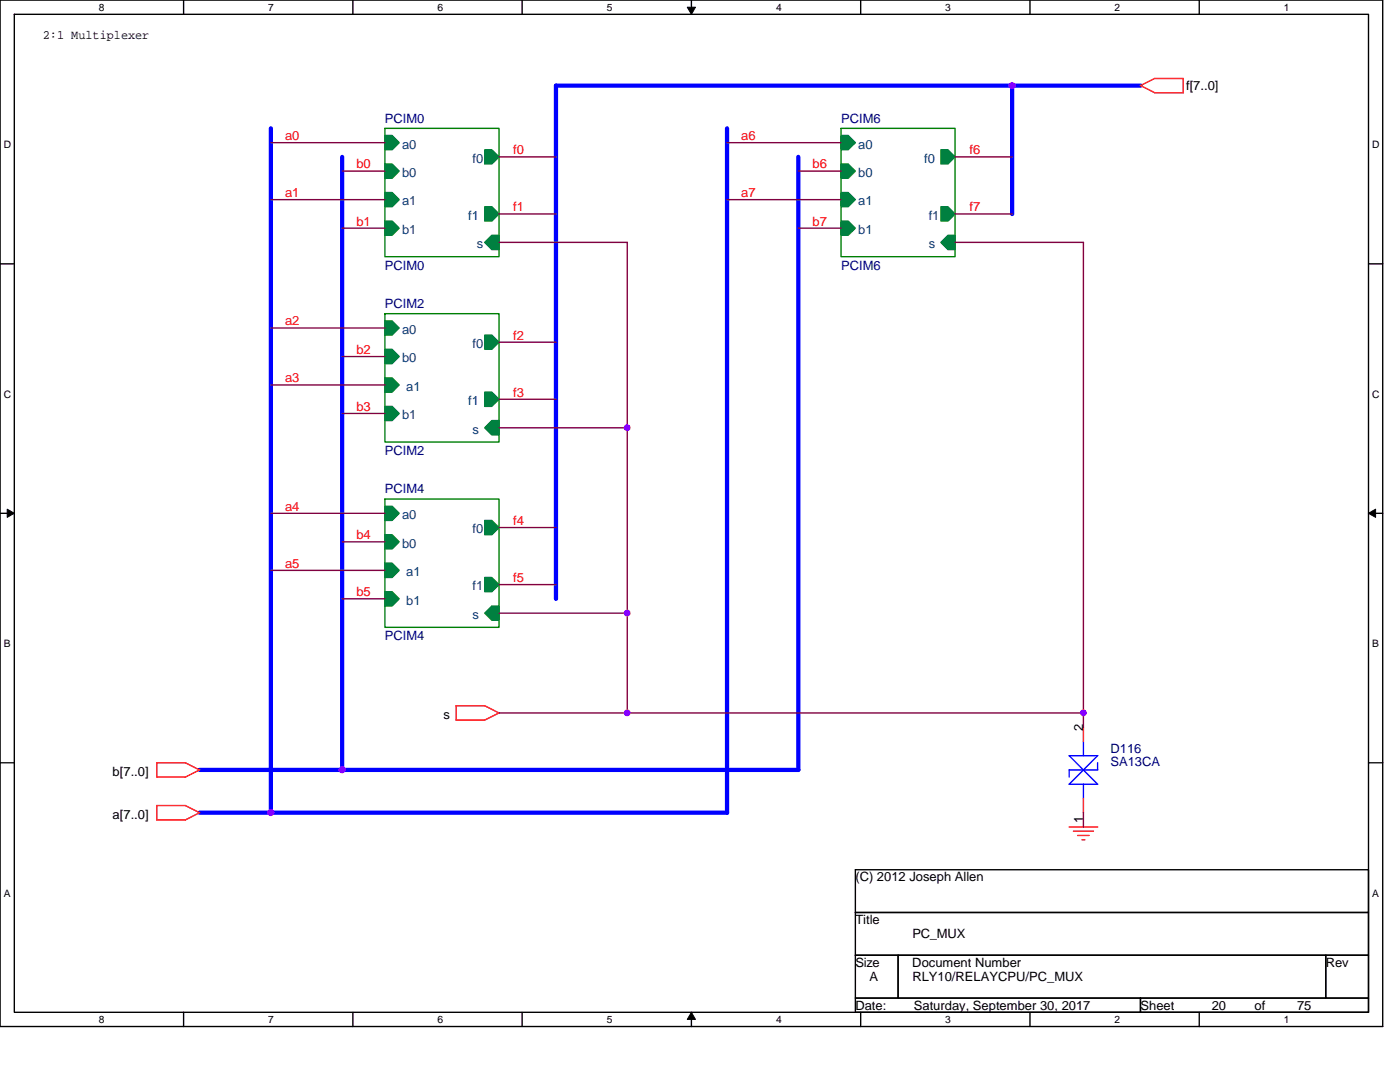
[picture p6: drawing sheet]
<svg xmlns="http://www.w3.org/2000/svg" width="279mm" height="216mm" viewBox="0 0 279 216" stroke-linecap="round" stroke-linejoin="round" font-family="sans-serif">
<path d="M0 0h275.9v204.8h-275.9zM2.9 2.9h270.2v199.1h-270.2z" fill="none" stroke="#000" stroke-width=".28"/>
<g fill="#fff">
<path d="M19.7 .3h1.2v2.3h-1.2z"/>
<path d="M19.7 202.3h1.2v2.3h-1.2z"/>
</g>
<path d="M36.6 0v2.9M36.6 202v2.8" fill="none" stroke="#000" stroke-width=".28"/>
<g fill="#fff">
<path d="M53.5 .3h1.2v2.3h-1.2z"/>
<path d="M53.5 202.3h1.2v2.3h-1.2z"/>
</g>
<path d="M70.4 0v2.9M70.4 202v2.8" fill="none" stroke="#000" stroke-width=".28"/>
<g fill="#fff">
<path d="M87.3 .3h1.2v2.3h-1.2z"/>
<path d="M87.3 202.3h1.2v2.3h-1.2z"/>
</g>
<path d="M104.2 0v2.9M104.2 202v2.8" fill="none" stroke="#000" stroke-width=".28"/>
<g fill="#fff">
<path d="M121.1 .3h1.1v2.3h-1.1z"/>
<path d="M121.1 202.3h1.1v2.3h-1.1z"/>
</g>
<path d="M138 0v2.9M138 202v2.8" fill="none" stroke="#000" stroke-width=".28"/>
<path d="M137.2 1.4h1.6l-.8 1.5zM138 202l.8 1.4h-1.6z" fill="#000" stroke="#000" stroke-width=".2"/>
<g fill="#fff">
<path d="M154.9 .3h1.1v2.3h-1.1z"/>
<path d="M154.9 202.3h1.1v2.3h-1.1z"/>
</g>
<path d="M171.8 0v2.9M171.8 202v2.8" fill="none" stroke="#000" stroke-width=".28"/>
<g fill="#fff">
<path d="M188.7 .3h1.1v2.3h-1.1z"/>
<path d="M188.7 202.3h1.1v2.3h-1.1z"/>
</g>
<path d="M205.5 0v2.9M205.5 202v2.8" fill="none" stroke="#000" stroke-width=".28"/>
<g fill="#fff">
<path d="M222.4 .3h1.2v2.3h-1.2z"/>
<path d="M222.4 202.3h1.2v2.3h-1.2z"/>
</g>
<path d="M239.3 0v2.9M239.3 202v2.8" fill="none" stroke="#000" stroke-width=".28"/>
<g fill="#fff">
<path d="M256.2 .3h1.2v2.3h-1.2z"/>
<path d="M256.2 202.3h1.2v2.3h-1.2z"/>
<path d="M.7 27.7h1.5v2.3h-1.5z"/>
<path d="M273.8 27.7h1.5v2.3h-1.5z"/>
<path d="M.7 77.5h1.5v2.3h-1.5z"/>
<path d="M273.8 77.5h1.5v2.3h-1.5z"/>
</g>
<path d="M0 52.6h2.9M273.1 52.6h2.8" fill="none" stroke="#000" stroke-width=".28"/>
<g fill="#fff">
<path d="M.7 127.3h1.4v2.3h-1.4z"/>
<path d="M273.8 127.3h1.4v2.3h-1.4z"/>
</g>
<path d="M0 102.4h2.9M273.1 102.4h2.8" fill="none" stroke="#000" stroke-width=".28"/>
<path d="M1.4 101.6l1.5 .8-1.5 .8zM273.1 102.4l1.4-.8v1.6z" fill="#000" stroke="#000" stroke-width=".2"/>
<g fill="#fff">
<path d="M.7 177.1h1.4v2.3h-1.4z"/>
<path d="M273.8 177.1h1.4v2.3h-1.4z"/>
</g>
<path d="M0 152.2h2.9M273.1 152.2h2.8M170.7 173.5h102.4v8.6h-102.4zM170.7 182.1h102.4v8.5h-102.4zM170.7 190.6h8.5v8.6h-8.5zM170.7 199.2h56.9v2.8h-56.9zM179.2 190.6h85.4v8.6h-85.4zM227.6 199.2h45.5v2.8h-45.5zM264.6 190.6h8.5v8.6h-8.5z" fill="none" stroke="#000" stroke-width=".28"/>
<path d="M76.8 25.6h22.8v25.6h-22.8zM167.9 25.6h22.7v25.6h-22.7zM76.8 62.6h22.8v25.6h-22.8zM76.8 99.6h22.8v25.6h-22.8z" fill="none" stroke="#008000" stroke-width=".28"/>
<g fill="#008040" stroke="#008040" stroke-width=".28">
<path d="M76.8 27h1.5l1.4 1.5-1.4 1.4h-1.5z" fill-rule="evenodd"/>
<path d="M76.8 32.7h1.5l1.4 1.4-1.4 1.5h-1.5z" fill-rule="evenodd"/>
<path d="M76.8 44.1h1.5l1.4 1.4-1.4 1.4h-1.5z" fill-rule="evenodd"/>
<path d="M76.8 38.4h1.5l1.4 1.4-1.4 1.5h-1.5z" fill-rule="evenodd"/>
<path d="M96.7 29.9h1.4l1.5 1.4-1.5 1.4h-1.4z" fill-rule="evenodd"/>
<path d="M96.7 48.4l1.4-1.5h1.5v2.9h-1.5z" fill-rule="evenodd"/>
<path d="M96.7 41.3h1.4l1.5 1.4-1.5 1.4h-1.4z" fill-rule="evenodd"/>
<path d="M76.8 64h1.5l1.4 1.4-1.4 1.5h-1.5z" fill-rule="evenodd"/>
<path d="M76.8 69.7h1.5l1.4 1.4-1.4 1.5h-1.5z" fill-rule="evenodd"/>
<path d="M76.8 81.1h1.5l1.4 1.4-1.4 1.4h-1.5z" fill-rule="evenodd"/>
<path d="M76.8 75.4h1.5l1.4 1.4-1.4 1.5h-1.5z" fill-rule="evenodd"/>
<path d="M96.7 66.9h1.4l1.5 1.4-1.5 1.4h-1.4z" fill-rule="evenodd"/>
<path d="M98.1 83.9h1.5v2.9h-1.5l-1.4-1.4z" fill-rule="evenodd"/>
<path d="M96.7 78.3h1.4l1.5 1.4-1.5 1.4h-1.4z" fill-rule="evenodd"/>
<path d="M76.8 101h1.5l1.4 1.4-1.4 1.4h-1.5z" fill-rule="evenodd"/>
<path d="M76.8 106.7h1.5l1.4 1.4-1.4 1.4h-1.5z" fill-rule="evenodd"/>
<path d="M76.8 118.1h1.5l1.4 1.4-1.4 1.4h-1.5z" fill-rule="evenodd"/>
<path d="M76.8 112.4h1.5l1.4 1.4-1.4 1.4h-1.5z" fill-rule="evenodd"/>
<path d="M96.7 103.8h1.4l1.5 1.5-1.5 1.4h-1.4z" fill-rule="evenodd"/>
<path d="M96.7 122.3l1.4-1.4h1.5v2.9h-1.5z" fill-rule="evenodd"/>
<path d="M96.7 115.2h1.4l1.5 1.4-1.5 1.5h-1.4z" fill-rule="evenodd"/>
<path d="M167.9 27h1.4l1.4 1.5-1.4 1.4h-1.4z" fill-rule="evenodd"/>
<path d="M167.9 32.7h1.4l1.4 1.4-1.4 1.5h-1.4z" fill-rule="evenodd"/>
<path d="M167.9 44.1h1.4l1.4 1.4-1.4 1.4h-1.4z" fill-rule="evenodd"/>
<path d="M167.9 38.4h1.4l1.4 1.4-1.4 1.5h-1.4z" fill-rule="evenodd"/>
<path d="M187.8 29.9h1.4l1.4 1.4-1.4 1.4h-1.4z" fill-rule="evenodd"/>
<path d="M187.8 48.4l1.4-1.5h1.4v2.9h-1.4z" fill-rule="evenodd"/>
<path d="M187.8 41.3h1.4l1.4 1.4-1.4 1.4h-1.4z" fill-rule="evenodd"/>
</g>
<g fill="none" stroke="#f00" stroke-width=".28">
<path d="M227.6 17.1l2.8 1.4M227.6 17.1l2.9-1.5 5.7 .1-.1 2.8h-5.7M31.3 152.2v2.8h5.7M31.3 152.2h5.7l2.9 1.4M39.8 153.6l-2.8 1.5M91 143.7h5.7M99.6 142.3l-2.9 1.4M99.6 142.3l-2.8-1.5h-5.8v2.9M216.2 145.1v2.8M216.2 159.3v2.9M31.3 160.7h5.7l2.9 1.5M31.3 160.7v2.9h5.7"/>
<path d="M39.8 162.2l-2.8 1.4M213.4 165h5.7M214.2 165.9h4M215.1 166.7h2.3M215.9 167.6h.6"/>
</g>
<path d="M213.4 150.8h5.7M213.4 156.5h5.7M213.4 150.8l5.7 5.7M216.2 147.9v2.9M216.2 156.5v2.8M219.1 152.2v1.4M219.1 150.8l-5.7 5.7M219.1 153.6h-5.7v1.4" fill="none" stroke="#00f" stroke-width=".28"/>
<path d="M202 17.1v25.6M227.6 17.1h-116.6v102.4M54.1 25.6v136.6M68.3 31.3v122.3M145.1 25.6v136.6M159.3 31.3v122.3M39.8 153.6h119.5M39.8 162.2h105.3" fill="none" stroke="#00f" stroke-width=".85"/>
<g fill="none" stroke="#800040" stroke-width=".28">
<path d="M54.1 39.8h22.7M54.1 28.5h22.7M68.3 34.1h8.5M99.6 31.3h11.4M145.1 28.5h22.8M145.1 39.8h22.8M159.3 34.1h8.6M190.6 31.3h11.4M68.3 45.5h8.5M99.6 42.7h11.4M99.6 48.4h25.6v93.9M159.3 45.5h8.6"/>
<path d="M190.6 42.7h11.4M190.6 48.4h25.6v96.7M54.1 65.4h22.7M54.1 76.8h22.7M68.3 71.1h8.5M99.6 68.3h11.4M99.6 79.7h11.4M68.3 82.5h8.5M99.6 85.4h25.6M54.1 102.4h22.7M54.1 113.8h22.7M68.3 108.1h8.5"/>
<path d="M68.3 119.5h8.5M99.6 105.3h11.4M99.6 116.6h11.4M99.6 122.3h25.6M99.6 142.3h116.6M216.2 162.2v2.8"/>
</g>
<g fill="#f0f" stroke="#f0f" stroke-width=".28">
<circle cx="125.2" cy="142.2" r=".56"/>
<circle cx="125.2" cy="85.3" r=".56"/>
<circle cx="125.2" cy="122.3" r=".57"/>
<circle cx="216.2" cy="142.2" r=".56"/>
<circle cx="202" cy="17.1" r=".57"/>
<circle cx="54" cy="162.2" r=".56"/>
<circle cx="68.3" cy="153.6" r=".57"/>
</g>
<g font-size="2.6">
<text x="8.6" y="7.7">2:1 Multiplexer</text>
<text x="236.7" y="18">f[7..0]</text>
<text x="88.5" y="143.4">s</text>
<text x="216.2" y="145.9" transform="rotate(-90 216.2 145.9)">2</text>
<text x="22.5" y="154.8">b[7..0]</text>
<text x="22.5" y="163.3">a[7..0]</text>
<text x="216.2" y="164.3" transform="rotate(-90 216.2 164.3)">1</text>
<text x="170.7" y="175.9">(C) 2012 Joseph Allen</text>
<text x="170.7" y="184.4">Title</text>
<text x="182.1" y="187.2">PC_MUX</text>
<text x="170.7" y="192.9">Size</text>
<text x="173.5" y="195.8">A</text>
<text x="182.1" y="192.9">Document Number</text>
<text x="182.1" y="195.8">RLY10/RELAYCPU/PC_MUX</text>
<text x="264.6" y="192.9">Rev</text>
<text x="170.7" y="201.5">Date:</text>
<text x="182.4" y="201.5">Saturday, September 30, 2017</text>
<text x="227.6" y="201.5">Sheet</text>
<text x="241.8" y="201.5">20</text>
<text x="250.4" y="201.5">of</text>
<text x="258.9" y="201.5">75</text>
</g>
<g font-size="2.6" fill="#f00">
<text x="56.9" y="27.9">a0</text>
<text x="147.9" y="27.9">a6</text>
<text x="71.1" y="33.6">b0</text>
<text x="102.4" y="30.8">f0</text>
<text x="162.2" y="33.6">b6</text>
<text x="193.5" y="30.8">f6</text>
<text x="56.9" y="39.3">a1</text>
<text x="147.9" y="39.3">a7</text>
<text x="71.1" y="45">b1</text>
<text x="102.4" y="42.1">f1</text>
<text x="162.2" y="45">b7</text>
<text x="193.5" y="42.1">f7</text>
<text x="56.9" y="64.9">a2</text>
<text x="71.1" y="70.6">b2</text>
<text x="102.4" y="67.8">f2</text>
<text x="56.9" y="76.3">a3</text>
<text x="71.1" y="82">b3</text>
<text x="102.4" y="79.1">f3</text>
<text x="56.9" y="101.9">a4</text>
<text x="71.1" y="107.6">b4</text>
<text x="102.4" y="104.7">f4</text>
<text x="56.9" y="113.3">a5</text>
<text x="71.1" y="119">b5</text>
<text x="102.4" y="116.1">f5</text>
</g>
<g font-size="2.6" fill="#000080">
<text x="76.8" y="24.5">PCIM0</text>
<text x="167.9" y="24.5">PCIM6</text>
<text x="76.8" y="53.8">PCIM0</text>
<text x="167.9" y="53.8">PCIM6</text>
<text x="76.8" y="61.5">PCIM2</text>
<text x="76.8" y="90.8">PCIM2</text>
<text x="76.8" y="98.5">PCIM4</text>
<text x="76.8" y="127.8">PCIM4</text>
<text x="221.6" y="150.2">D116</text>
<text x="221.6" y="152.8">SA13CA</text>
</g>
<g font-size="2.6" fill="#004080">
<text x="80.2" y="29.6">a0</text>
<text x="171.3" y="29.6">a0</text>
<text x="80.2" y="35.3">b0</text>
<text x="94.3" y="32.5">f0</text>
<text x="171.3" y="35.3">b0</text>
<text x="184.5" y="32.5">f0</text>
<text x="80.2" y="41">a1</text>
<text x="171.3" y="41">a1</text>
<text x="80.2" y="46.7">b1</text>
<text x="93.4" y="43.9">f1</text>
<text x="171.3" y="46.7">b1</text>
<text x="185.3" y="43.9">f1</text>
<text x="95.2" y="49.6">s</text>
<text x="185.3" y="49.6">s</text>
<text x="80.2" y="66.6">a0</text>
<text x="94.3" y="69.4">f0</text>
<text x="80.2" y="72.3">b0</text>
<text x="81.1" y="78">a1</text>
<text x="80.2" y="83.7">b1</text>
<text x="93.4" y="80.8">f1</text>
<text x="94.3" y="86.5">s</text>
<text x="80.2" y="103.6">a0</text>
<text x="94.3" y="106.4">f0</text>
<text x="80.2" y="109.3">b0</text>
<text x="81.1" y="115">a1</text>
<text x="94.3" y="117.8">f1</text>
<text x="81.1" y="120.7">b1</text>
<text x="94.3" y="123.5">s</text>
</g>
<g font-size="2">
<text x="19.7" y="2.1">8</text>
<text x="53.5" y="2.1">7</text>
<text x="87.3" y="2.1">6</text>
<text x="121.1" y="2.1">5</text>
<text x="154.9" y="2.1">4</text>
<text x="188.7" y="2.1">3</text>
<text x="222.4" y="2.1">2</text>
<text x="256.2" y="2.1">1</text>
<text x=".7" y="29.6">D</text>
<text x="273.8" y="29.6">D</text>
<text x=".7" y="79.4">C</text>
<text x="273.8" y="79.4">C</text>
<text x=".7" y="129.2">B</text>
<text x="273.8" y="129.2">B</text>
<text x=".7" y="178.9">A</text>
<text x="273.8" y="178.9">A</text>
<text x="19.7" y="204.1">8</text>
<text x="53.5" y="204.1">7</text>
<text x="87.3" y="204.1">6</text>
<text x="121.1" y="204.1">5</text>
<text x="154.9" y="204.1">4</text>
<text x="188.7" y="204.1">3</text>
<text x="222.4" y="204.1">2</text>
<text x="256.2" y="204.1">1</text>
</g>
</svg>
